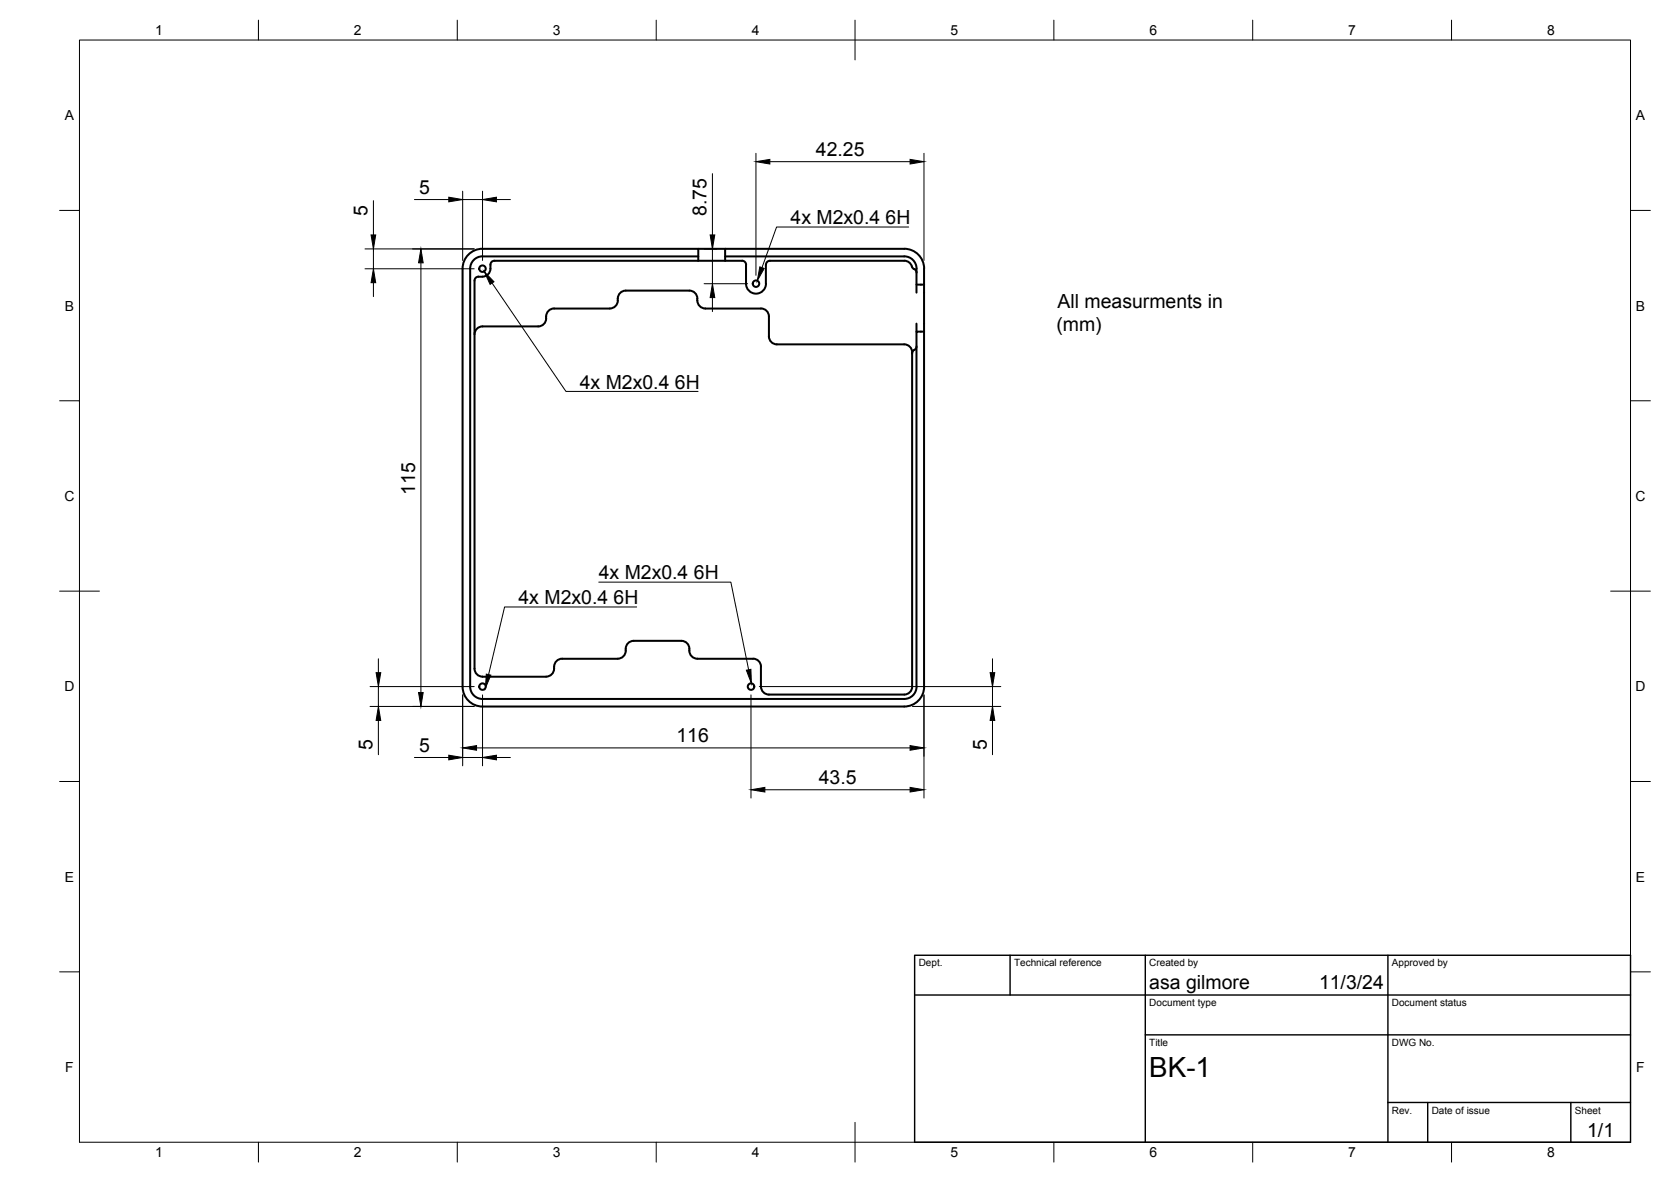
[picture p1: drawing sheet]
<svg xmlns="http://www.w3.org/2000/svg" width="420mm" height="297mm" viewBox="0 0 420 297" stroke-linecap="round" stroke-linejoin="round" font-family="sans-serif">
<!-- layer: Visible -->
<g fill="none" stroke="#000" stroke-width=".51">
<path d="M121.3 62.5h54.3v3M121.3 62.5a5 5 0 0 0-5 5v105a5 5 0 0 0 5 5.1h106.1a5 5 0 0 0 5-5.1M124.3 65.5h62.3M124.3 65.5a1.01 1.01 0 0 0-1 1 2.41 2.41 0 0 1-3 3 .97 .97 0 0 0-1 1v97.5a2 2 0 0 0 2 2l16 .1M137.3 79.5v.5M139.3 77.5h14M139.3 77.5a2 2 0 0 0-2 2M155.3 75.5a2 2 0 0 1-2 2M173.3 73h-16a2.1 2.1 0 0 0-2 2.5M173.3 73a2.05 2.05 0 0 1 2 2.5M175.3 75.5a2 2 0 0 0 2 2M175.6 62.5h6.7"/>
<path d="M175.6 64.4h-54.3a3.1 3.1 0 0 0-3.1 3.1v105a3.1 3.1 0 0 0 3.1 3.1h106.1a3.1 3.1 0 0 0 3-3v-89.3h1.9v89.3M177.3 77.5h14M182.3 64.4h45.1a3.1 3.1 0 0 1 3 3.1v6M182.3 62.5v3M182.3 62.5h45.1M191.3 77.5a2 2 0 0 1 2 2v5a2 2 0 0 0 2 2h32.1a2 2 0 0 1 2 2M193.6 65.5h33.8M193.6 65.5a1.04 1.04 0 0 0-1 1v4.8a2.51 2.51 0 0 1-2.5 2.5 2.51 2.51 0 0 1-2.5-2.5v-4.8a1.01 1.01 0 0 0-1-1M227.4 65.5a2.13 2.13 0 0 1 2 1.7l.4 .4M227.4 62.5a5 5 0 0 1 5 5M229.8 67.6l.5 .4 .2 .5M232.3 67.5v4h-1.9"/>
<path d="M232.3 71.5v11.8M137.3 80a2 2 0 0 1-2 2h-14a2 2 0 0 0-2 2M229.3 88.5v84.1M230.4 81.3v2M230.5 87l-.2 .6-.8 .7-.2 .5M139.3 167.5a2.09 2.09 0 0 1-2 2.5M141.3 165.6h14M141.3 165.5a2 2 0 0 0-2 2M157.3 163.5a2 2 0 0 1-2 2M171.3 161h-12a2.07 2.07 0 0 0-2 2.5M171.3 161a2.07 2.07 0 0 1 2 2.5M173.3 163.5a2 2 0 0 0 2 2"/>
<path d="M175.3 165.6h14M189.3 165.5a1.96 1.96 0 0 1 2 2v5a2 2 0 0 0 2 2h34.1a2 2 0 0 0 2-2"/>
<circle cx="121.3" cy="67.5" r=".81"/>
<circle cx="190.1" cy="71.3" r=".81"/>
<circle cx="121.3" cy="172.5" r=".81"/>
<circle cx="188.8" cy="172.5" r=".81"/>
</g>
<!-- layer: BORDER -->
<g fill="none" stroke="#000" stroke-width=".25">
<path d="M20 10.1h390v276.9h-390zM65 5.1v5M115 5.1v5M165 5.1v5M215 5.1v10M265 5.1v5M315 5.1v5M365 5.1v5M15 52.9h5M410 52.9h5M15 100.7h5M410 100.7h5"/>
<path d="M15 148.6h10M405 148.6h10M15 196.4h5M410 196.4h5M15 244.2h5M410 244.2h5M65 287v5M115 287v5M165 287v5M215 282.1v9.9M265 287v5M315 287v5"/>
<path d="M365 287v5"/>
</g>
<!-- layer: TITLEBLOCK -->
<path d="M230 240.1h180v46.9h-180zM230 250h180M254 240.1v9.9M288 240.1v46.9M349 240.1v46.9M288 260.1h122M349 277.1h61M359 277.1v9.9M395 277.1v9.9" fill="none" stroke="#000" stroke-width=".36"/>
<!-- layer: Hole Notes -->
<path d="M121.8 68.2l2.4 2.6-1 .7zM191.1 67.1l1.1 .4-1.8 3.1zM122.3 169.4l1.1 .3-1.4 3.2zM187.7 168.4l1.1-.2 .1 3.5z" fill="#000" stroke="#000" stroke-width=".25"/>
<path d="M228.5 57.1h-33.2l-3.7 10.2M123.7 71.1l18.6 27.3h33.2M150.6 146.3h33.2l4.4 22M160.1 152.5h-33.2l-4 17" fill="none" stroke="#000" stroke-width=".25"/>
<!-- layer: FD_Dimensions -->
<g fill="none" stroke="#000" stroke-width=".25">
<path d="M190.1 38.5v30.7M232.3 38.5v27M93.9 50.4v8.6M104.2 50.2h8.6M116.3 48.1v17.4M116.3 50.2h5M121.3 48.1v17.4M124.8 50.2h3.5M179.1 43.6v15.4M193.6 40.6h35.2M91.8 62.6h27.4M91.8 67.5h27.4"/>
<path d="M93.9 62.6v4.9M93.9 71v3.5M105.8 66v108M177 62.6h3.2M177 71.3h11M179.1 62.6v8.7M179.1 74.8v3.5M93 177.5h26.2M93 172.5h26.2M95.1 165.6v3.4M95.1 172.5v5M116.3 174.6v17.9"/>
<path d="M121.3 174.6v17.9M188.8 174.6v26M190.9 172.5h60.8M229.4 177.5h22.3M232.3 174.6v26M249.6 165.6v3.4M249.6 172.5v5M95.1 181v8.7M104.2 190.4h8.6M116.3 190.4h5M119.8 187.9h109M124.8 190.4h3.5"/>
<path d="M192.3 198.5h36.5M249.6 181v8.7"/>
</g>
<g fill="#000" stroke="#000" stroke-width=".25">
<path d="M93.3 59h1.2l-.6 3.6zM112.8 49.6l3.5 .6-3.5 .5zM121.3 50.2l3.5-.6v1.1zM178.6 59h1.1l-.6 3.6zM190.1 40.6l3.5-.5v1.1zM228.8 40.1l3.5 .5-3.5 .6zM93.9 67.5l.6 3.5h-1.2zM105.8 62.6l.6 3.4h-1.2zM179.1 71.3l.6 3.5h-1.1zM94.6 169h1.1l-.6 3.5zM105.2 174h1.2l-.6 3.5zM249 169h1.1l-.5 3.5z"/>
<path d="M95.1 177.5l.6 3.5h-1.1zM112.8 189.8l3.5 .6-3.5 .6zM116.3 187.9l3.5-.5v1.1zM121.3 190.4l3.5-.6v1.2zM188.8 198.5l3.5-.6v1.1zM228.8 187.4l3.5 .5-3.5 .6zM228.8 197.9l3.5 .6-3.5 .5zM249.6 177.5l.5 3.5h-1.1z"/>
</g>
<text font-size="7" x="289" y="270.6">BK-1</text>
<g font-size="4.9">
<text x="205.1" y="39.2">42.25</text>
<text x="105.4" y="48.7">5</text>
<text x="92.4" y="54.3" transform="rotate(-90 92.4 54.3)">5</text>
<text x="177.7" y="54.3" transform="rotate(-90 177.7 54.3)">8.75</text>
<text x="198.8" y="56.4">4x M2x0.4</text>
<text x="222.7" y="56.4">6H</text>
<text x="265.9" y="77.4">All measurments in</text>
<text x="265.6" y="83.3">(mm)</text>
<text x="145.8" y="97.7">4x M2x0.4</text>
<text x="169.7" y="97.7">6H</text>
<text x="104.4" y="124.3" transform="rotate(-90 104.4 124.3)">115</text>
<text x="150.6" y="145.6">4x M2x0.4</text>
<text x="174.5" y="145.6">6H</text>
<text x="130.4" y="151.8">4x M2x0.4</text>
<text x="154.3" y="151.8">6H</text>
<text x="93.7" y="188.5" transform="rotate(-90 93.7 188.5)">5</text>
<text x="105.4" y="188.9">5</text>
<text x="170.1" y="186.5">116</text>
<text x="248.1" y="188.5" transform="rotate(-90 248.1 188.5)">5</text>
<text x="205.9" y="197">43.5</text>
<text x="289" y="248.5">asa gilmore</text>
<text x="331.7" y="248.5">11/3/24</text>
<text x="399.1" y="285.7">1/1</text>
</g>
<g font-size="3.5">
<text x="39" y="8.8">1</text>
<text x="89" y="8.8">2</text>
<text x="139" y="8.8">3</text>
<text x="189" y="8.8">4</text>
<text x="239" y="8.8">5</text>
<text x="289" y="8.8">6</text>
<text x="339" y="8.8">7</text>
<text x="389" y="8.8">8</text>
<text x="16.3" y="30.2">A</text>
<text x="411.3" y="30.2">A</text>
<text x="16.3" y="78">B</text>
<text x="411.3" y="78">B</text>
<text x="16.2" y="125.9">C</text>
<text x="411.2" y="125.9">C</text>
<text x="16.2" y="173.7">D</text>
<text x="411.2" y="173.7">D</text>
<text x="16.3" y="221.6">E</text>
<text x="411.3" y="221.6">E</text>
<text x="16.4" y="269.4">F</text>
<text x="411.4" y="269.4">F</text>
<text x="39" y="290.8">1</text>
<text x="89" y="290.8">2</text>
<text x="139" y="290.8">3</text>
<text x="189" y="290.8">4</text>
<text x="239" y="290.8">5</text>
<text x="289" y="290.8">6</text>
<text x="339" y="290.8">7</text>
<text x="389" y="290.8">8</text>
</g>
<g font-size="2.5">
<text x="231" y="242.9">Dept.</text>
<text x="255" y="242.9">Technical reference</text>
<text x="289" y="242.9">Created by</text>
<text x="350" y="242.9">Approved by</text>
<text x="289" y="252.8">Document type</text>
<text x="350" y="252.8">Document status</text>
<text x="289" y="262.9">Title</text>
<text x="350" y="262.9">DWG No.</text>
<text x="350" y="279.9">Rev.</text>
<text x="360" y="279.9">Date of issue</text>
<text x="396" y="279.9">Sheet</text>
</g>
</svg>
